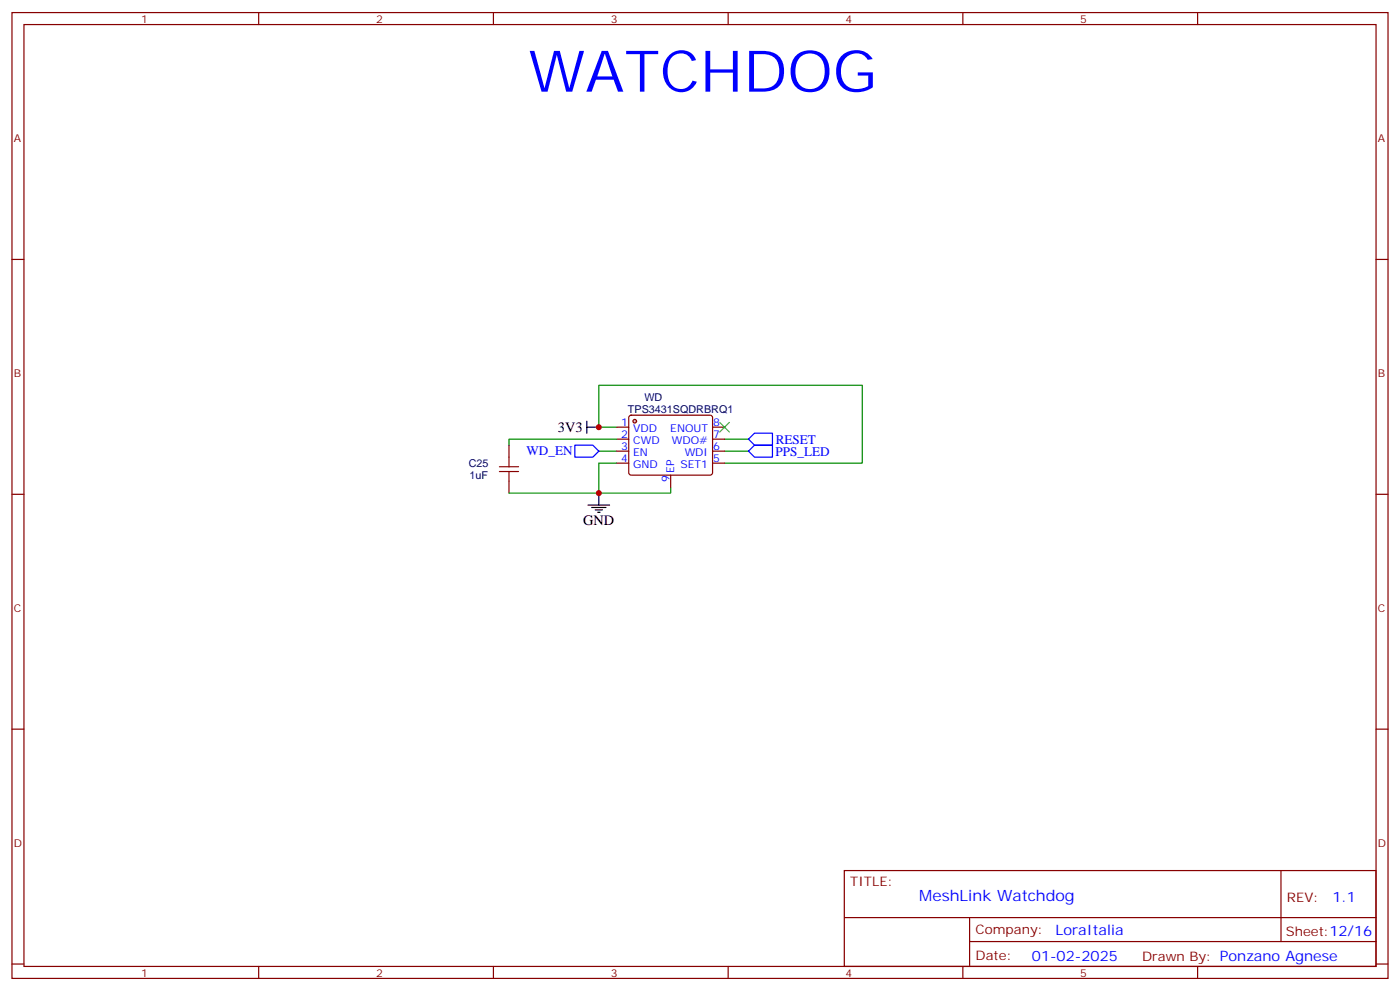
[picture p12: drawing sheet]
<svg xmlns="http://www.w3.org/2000/svg" width="412mm" height="292mm" viewBox="0 0 412 292" stroke-linecap="round" stroke-linejoin="round" font-family="sans-serif">
<path d="M176.4 132.8h5.3M181.7 136.3h-5.3v8.9h21.2v-1.8M181.7 125.8h-5.3v-12.4h77.6v22.9h-40.6M213.4 132.8h7.1M213.4 129.3h7.1" fill="none" stroke="#008700" stroke-width=".35"/>
<path d="M169.3 131.1h5.3l1.8 1.7-1.8 1.8h-5.3zM220.5 132.8l1.7-1.7h5.3v3.5h-5.3zM220.5 129.3l1.7-1.8h5.3v3.6h-5.3z" fill="none" stroke="#00f" stroke-width=".35"/>
<path d="M172.9 125.8h3.5M172.9 124v3.5M173.2 148.7h6.4M174.3 149.4h4.2M175.3 150.1h2.1M176 150.8h.7M176.4 145.2v3.5" fill="none" stroke="#000" stroke-width=".35"/>
<path d="M185.4 122.4l.5-.2h23.3l.5 .2 .2 .5-.1 16.5-.6 .5-23.6-.1-.4-.6v-16.3z" fill="none" stroke="#870000" stroke-width=".35"/>
<circle cx="187" cy="124" r=".53" fill="#ccc" stroke="#870000" stroke-width=".35"/>
<g fill="none" stroke="#870000" stroke-width=".35">
<path d="M3.5 3.7h405.4v284.3h-405.4zM7.1 7.2h398.2v277.3h-398.2zM76.2 3.7v3.5M145.3 3.7v3.5M214.5 3.7v3.5M283.6 3.7v3.5M352.8 3.7v3.5M3.5 76.4h3.6M405.3 76.4h3.6M149.9 131.1v3.5M181.7 125.8h3.5M181.7 129.3h3.5"/>
<path d="M181.7 132.8h3.5M181.7 136.3h3.5M197.6 139.9v3.5M209.9 125.8h3.5M209.9 129.3h3.5M209.9 132.8h3.5M209.9 136.3h3.5M3.5 145.5h3.6M149.9 141.6v3.6M405.3 145.5h3.6M3.5 214.7h3.6M405.3 214.7h3.6"/>
<path d="M248.7 256.3h156.6v28.2h-156.6zM377.3 256.3v20.9M248.7 270.1h156.5M285.6 277.2h119.6M285.6 270.1v14.2M3.5 283.8h3.6M76.2 284.5v3.5M145.3 284.5v3.5M214.5 284.5v3.5M283.6 284.5v3.5M352.8 284.5v3.5M405.3 283.8h3.6"/>
</g>
<path d="M212 124.4l2.8 2.8M214.8 124.4l-2.8 2.8" fill="none" stroke="#3c3" stroke-width=".35"/>
<path d="M147.1 138.8h5.7M147.1 137.4h5.7M149.9 134.6v2.8M149.9 138.8v2.8" fill="none" stroke="#a10000" stroke-width=".35"/>
<path d="M181.7 129.3h-31.8v1.8M149.9 145.2h26.5" fill="none" stroke="#008700" stroke-width=".35"/>
<g fill="#c00">
<circle cx="176.4" cy="125.8" r=".88"/>
<circle cx="176.4" cy="145.2" r=".88"/>
</g>
<text font-size="16.9" fill="#00f" x="155.7" y="27">WATCHDOG</text>
<text font-size="4.6" fill="#00f" x="270.8" y="265.3">MeshLink Watchdog</text>
<g font-size="4.2">
<text x="164.3" y="127.2">3V3</text>
<text x="171.8" y="154.7">GND</text>
</g>
<g font-size="4.2" fill="#00f">
<text x="392.5" y="265.6">1.1</text>
<text x="310.9" y="275.1">LoraItalia</text>
<text x="304" y="282.9">01-02-2025</text>
</g>
<g font-size="3.9" fill="#00f">
<text x="228.5" y="130.6">RESET</text>
<text x="155.1" y="134.1">WD_EN</text>
<text x="228.4" y="134.1">PPS_LED</text>
</g>
<g font-size="3.9" fill="#800">
<text x="250.5" y="260.9">TITLE:</text>
<text x="379.1" y="265.6">REV:</text>
<text x="287.4" y="275.1">Company:</text>
<text x="378.7" y="275.7">Sheet:12/16</text>
<text x="287.4" y="282.8">Date:</text>
<text x="336.4" y="282.8">Drawn By: Ponzano Agnese</text>
</g>
<g font-size="3.2" fill="#800">
<text x="41.6" y="6.7">1</text>
<text x="110.8" y="6.7">2</text>
<text x="179.9" y="6.7">3</text>
<text x="249.1" y="6.7">4</text>
<text x="318.2" y="6.7">5</text>
<text x="4.1" y="41.8">A</text>
<text x="405.9" y="41.8">A</text>
<text x="4.1" y="110.9">B</text>
<text x="405.9" y="110.9">B</text>
<text x="4.1" y="180.1">C</text>
<text x="405.9" y="180.1">C</text>
<text x="4.1" y="249.2">D</text>
<text x="405.9" y="249.2">D</text>
<text x="41.6" y="287.5">1</text>
<text x="110.8" y="287.5">2</text>
<text x="179.9" y="287.5">3</text>
<text x="249.1" y="287.5">4</text>
<text x="318.2" y="287.5">5</text>
</g>
<g font-size="3.2" fill="#000080">
<text x="189.8" y="118.1">WD</text>
<text x="185" y="121.6">TPS3431SQDRBRQ1</text>
<text x="138.1" y="137.5">C25</text>
<text x="138.3" y="141">1uF</text>
</g>
<g font-size="3.2" fill="#00f">
<text x="183" y="125.4">1</text>
<text x="210.1" y="125.4">8</text>
<text x="183" y="128.9">2</text>
<text x="186.5" y="127.2">VDD</text>
<text x="186.5" y="130.7">CWD</text>
<text x="197.4" y="127.2">ENOUT</text>
<text x="197.9" y="130.7">WDO#</text>
<text x="210.1" y="128.9">7</text>
<text x="183" y="132.5">3</text>
<text x="183" y="136">4</text>
<text x="186.5" y="134.2">EN</text>
<text x="186.5" y="137.8">GND</text>
<text x="200.5" y="137.8">SET1</text>
<text x="201.7" y="134.2">WDI</text>
<text x="210.1" y="136">5</text>
<text x="210.1" y="132.5">6</text>
<text x="197.2" y="141.9" transform="rotate(-90 197.2 141.9)">9</text>
<text x="198.6" y="139.2" transform="rotate(-90 198.6 139.2)">EP</text>
</g>
</svg>
